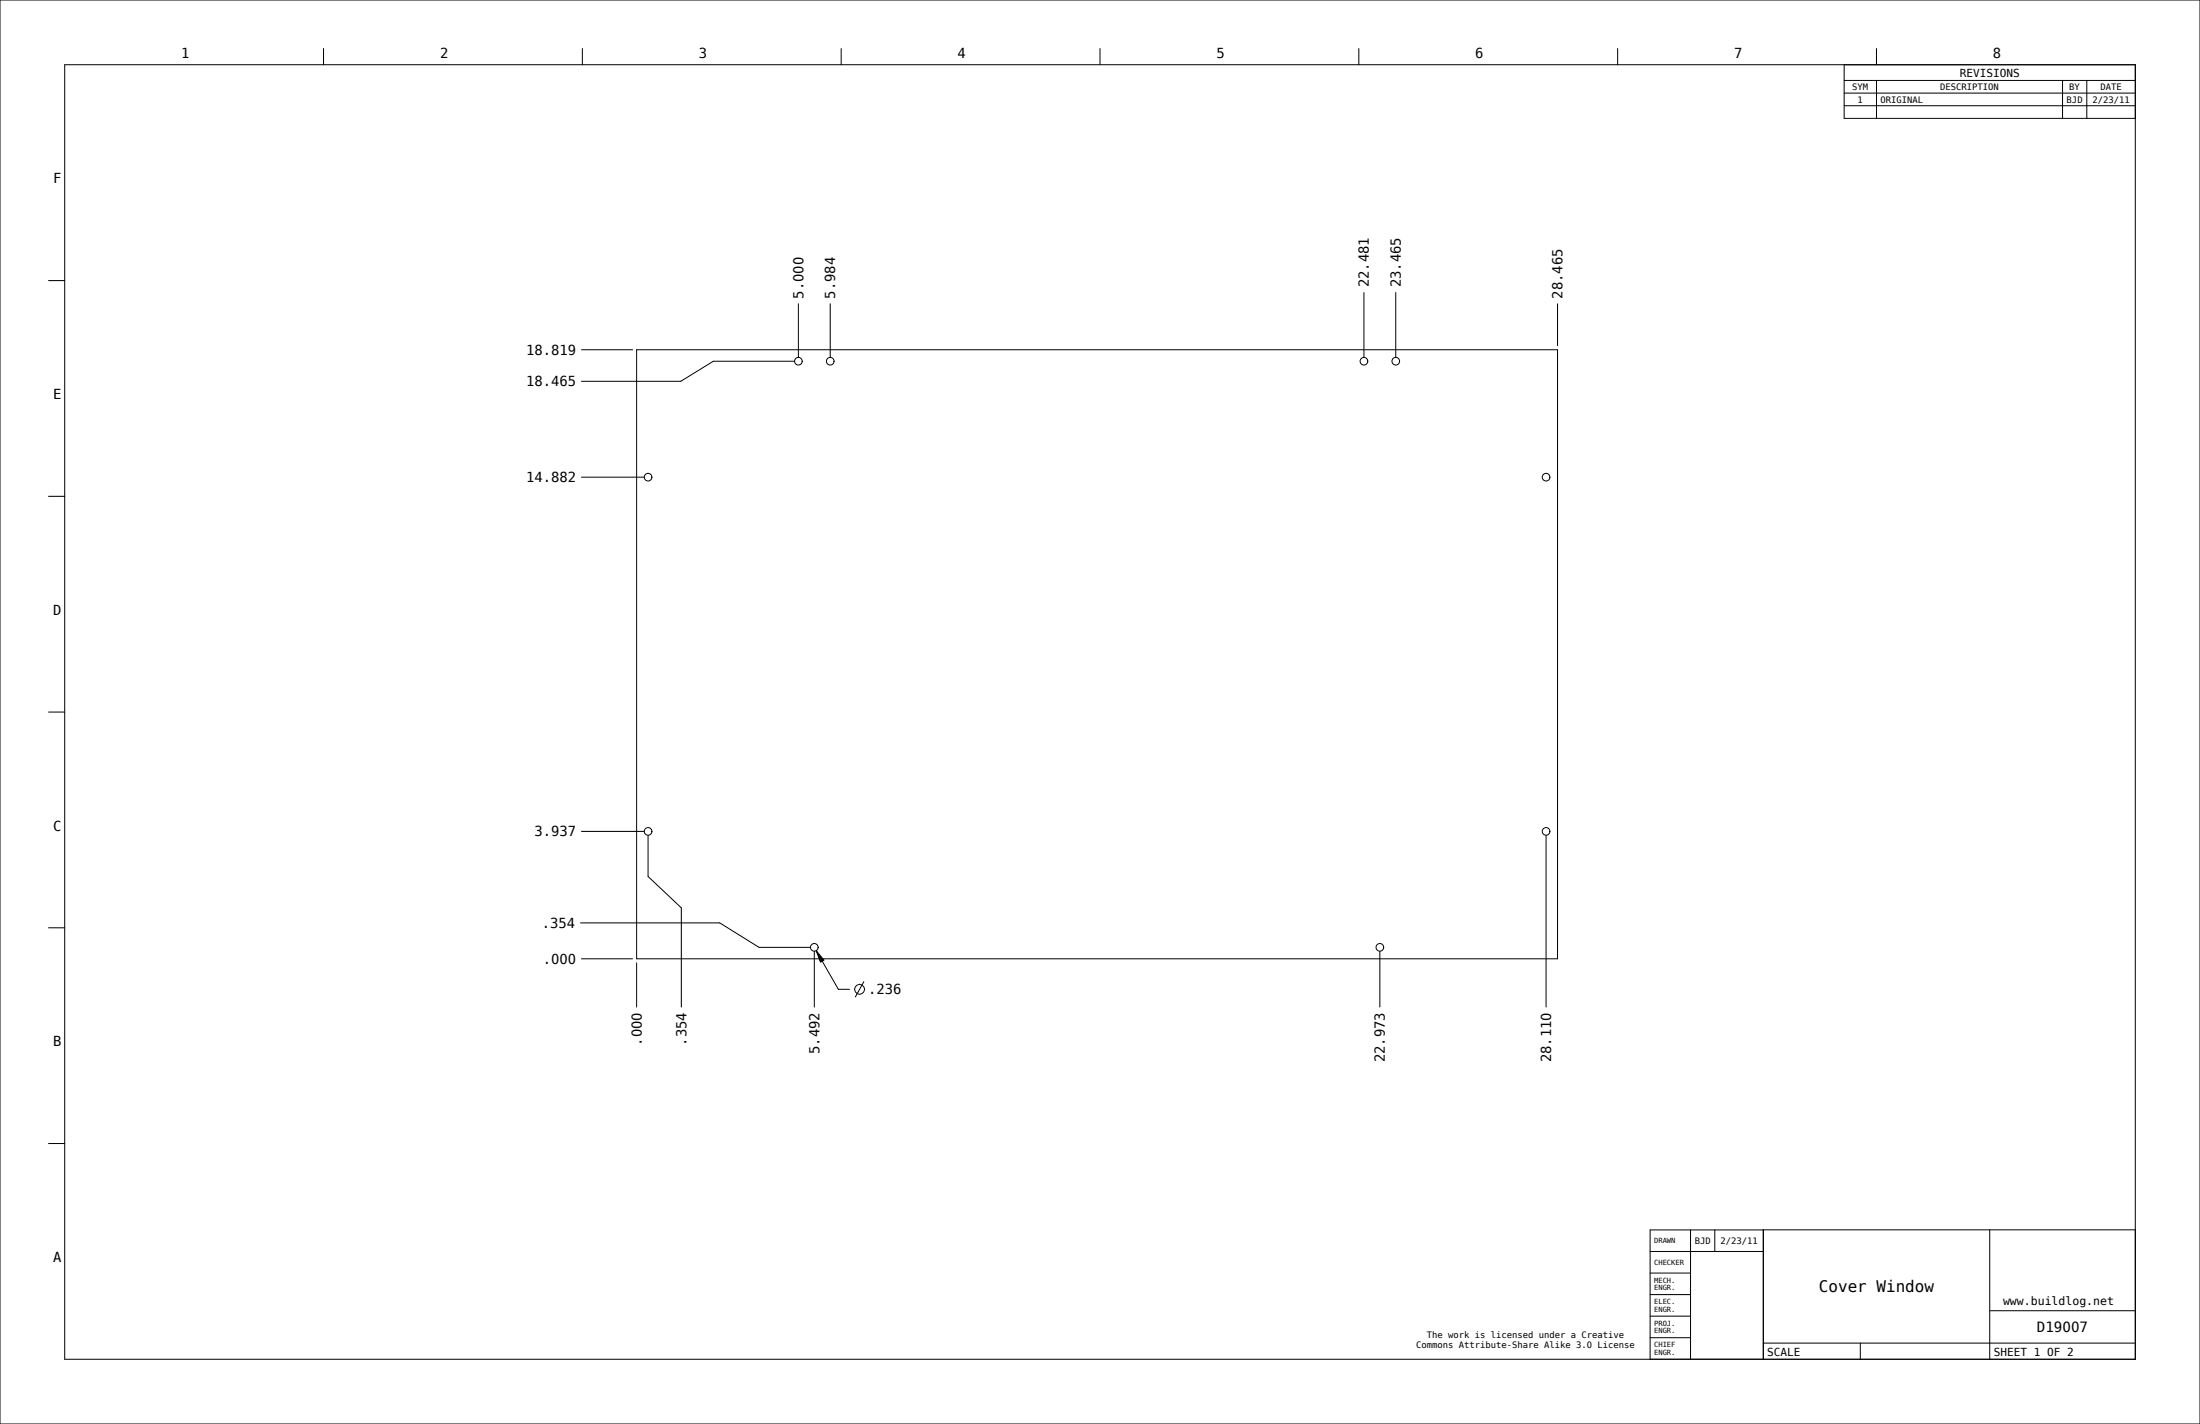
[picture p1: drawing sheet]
<svg xmlns="http://www.w3.org/2000/svg" width="864mm" height="559mm" viewBox="0 0 864 559" stroke-linecap="round" stroke-linejoin="round" font-family="sans-serif">
<g fill="none" stroke="#000" stroke-width=".39">
<path d="M0 0h863.6v558.8h-863.6zM127 19v6.4M228.6 19v6.4M330.2 19v6.4M431.8 19v6.4M533.4 19v6.4M635 19v6.4M736.6 19v6.4M25.4 25.4h812.8v508h-812.8zM723.9 25.4v21.1h114.3M723.9 31.6h114.3M723.9 36.5h114.3"/>
<path d="M736.6 31.6v14.9M809.6 31.6v14.9M819.2 31.6v14.9M723.9 41.5h114.3M19 110.1h6.4M313.4 119.2v21M325.9 119.2v21M535.4 114.8v25.4M547.9 114.8v25.4M611.4 119.2v16.5M228.3 137.3h20M249.9 137.3h361.5v239h-361.5z"/>
<path d="M311.8 141.8h-31.8l-12.8 7.8h-38.9M19 194.8h6.4M228.3 187.3h24.5M19 279.4h6.4M228.3 326.3h24.5M254.4 327.8v16.1l13.1 12.4v38.9M606.9 327.8v67.4M19 364.1h6.4M227.9 362.2h54.6l15.4 9.6h20.2M228.3 376.3h20M249.9 377.8v17.4M319.7 373.3v21.9"/>
<path d="M320.4 373.1l3.1 3.7-1.4 .8zM320.4 373.1l8.7 15.1h4.4M541.7 373.3v21.9M339.1 385.2l-3.3 6M19 448.7h6.4M647.7 491.1h44.5M647.7 499.6h15.9M663.6 482.6v50.8M673.1 482.6v8.5M692.2 482.6v50.8M781.1 482.6v50.8M838.2 482.6h-190.5v50.8"/>
<path d="M647.7 516.5h15.9M647.7 508h15.9M781.1 514.4h57.1M647.7 524.9h15.9M692.2 527.1h146M730.3 527.1v6.3"/>
<circle cx="337.4" cy="388.2" r="1.95"/>
</g>
<path d="M320.4 373.1l3.1 3.7-1.4 .8z" fill="#000"/>
<!-- layer: 02___PRT_ALL_AXES -->
<g fill="none" stroke="#000" stroke-width=".39">
<circle cx="313.4" cy="141.8" r="1.5"/>
<circle cx="325.9" cy="141.8" r="1.5"/>
<circle cx="535.4" cy="141.7" r="1.5"/>
<circle cx="547.9" cy="141.7" r="1.5"/>
<circle cx="254.4" cy="187.3" r="1.5"/>
<circle cx="606.9" cy="187.3" r="1.5"/>
<circle cx="254.4" cy="326.3" r="1.5"/>
<circle cx="606.9" cy="326.3" r="1.5"/>
<circle cx="319.7" cy="371.8" r="1.5"/>
<circle cx="541.7" cy="371.8" r="1.5"/>
</g>
<text font-size="6.3" x="714" y="507.1">Cover Window</text>
<text font-size="5.6" x="799.6" y="522.7">D19007</text>
<g font-size="5.4">
<text x="71.1" y="22.7">1</text>
<text x="172.7" y="22.7">2</text>
<text x="274.3" y="22.7">3</text>
<text x="375.9" y="22.7">4</text>
<text x="477.5" y="22.7">5</text>
<text x="579.1" y="22.7">6</text>
<text x="680.7" y="22.7">7</text>
<text x="782.3" y="22.7">8</text>
<text x="20.9" y="72">F</text>
<text x="537.4" y="112.8" transform="rotate(-90 537.4 112.8)">22.481</text>
<text x="549.9" y="112.8" transform="rotate(-90 549.9 112.8)">23.465</text>
<text x="315.4" y="117.2" transform="rotate(-90 315.4 117.2)">5.000</text>
<text x="327.9" y="117.2" transform="rotate(-90 327.9 117.2)">5.984</text>
<text x="613.4" y="117.2" transform="rotate(-90 613.4 117.2)">28.465</text>
<text x="206.6" y="139.2">18.819</text>
<text x="206.6" y="151.6">18.465</text>
<text x="20.9" y="156.6">E</text>
<text x="206.6" y="189.2">14.882</text>
<text x="20.9" y="241.3">D</text>
<text x="20.9" y="325.9">C</text>
<text x="209.8" y="328.2">3.937</text>
<text x="212.7" y="364.1">.354</text>
<text x="213.1" y="378.2">.000</text>
<text x="340.7" y="390.2">.236</text>
<text x="20.9" y="410.6">B</text>
<text x="251.9" y="410.3" transform="rotate(-90 251.9 410.3)">.000</text>
<text x="269.4" y="410.3" transform="rotate(-90 269.4 410.3)">.354</text>
<text x="321.6" y="413.6" transform="rotate(-90 321.6 413.6)">5.492</text>
<text x="543.6" y="416.9" transform="rotate(-90 543.6 416.9)">22.973</text>
<text x="608.9" y="416.9" transform="rotate(-90 608.9 416.9)">28.110</text>
<text x="20.9" y="495.3">A</text>
</g>
<text font-size="4.5" x="786.3" y="512.2">www.buildlog.net</text>
<g font-size="4.3">
<text x="769.3" y="30.1">REVISIONS</text>
<text x="693.7" y="532.2">SCALE</text>
<text x="782.6" y="532.2">SHEET 1 OF 2</text>
</g>
<g font-size="3.5">
<text x="727.1" y="35.3">SYM</text>
<text x="761.6" y="35.3">DESCRIPTION</text>
<text x="812.3" y="35.3">BY</text>
<text x="824.5" y="35.3">DATE</text>
<text x="729.2" y="40.3">1</text>
<text x="738.2" y="40.3">ORIGINAL</text>
<text x="811.3" y="40.3">BJD</text>
<text x="821.4" y="40.3">2/23/11</text>
<text x="665.2" y="488.1">BJD</text>
<text x="675.3" y="488.1">2/23/11</text>
<text x="560.1" y="525.2">The work is licensed under a Creative</text>
<text x="555.9" y="529">Commons Attribute-Share Alike 3.0 License</text>
</g>
<g font-size="2.8">
<text x="649.3" y="487.9">DRAWN</text>
<text x="649.3" y="496.3">CHECKER</text>
<text x="649.3" y="503.3">MECH.</text>
<text x="649.3" y="506.3">ENGR.</text>
<text x="649.3" y="511.7">ELEC.</text>
<text x="649.3" y="514.8">ENGR.</text>
<text x="649.3" y="520.2">PROJ.</text>
<text x="649.3" y="523.2">ENGR.</text>
<text x="649.3" y="528.7">CHIEF</text>
<text x="649.3" y="531.7">ENGR.</text>
</g>
</svg>
